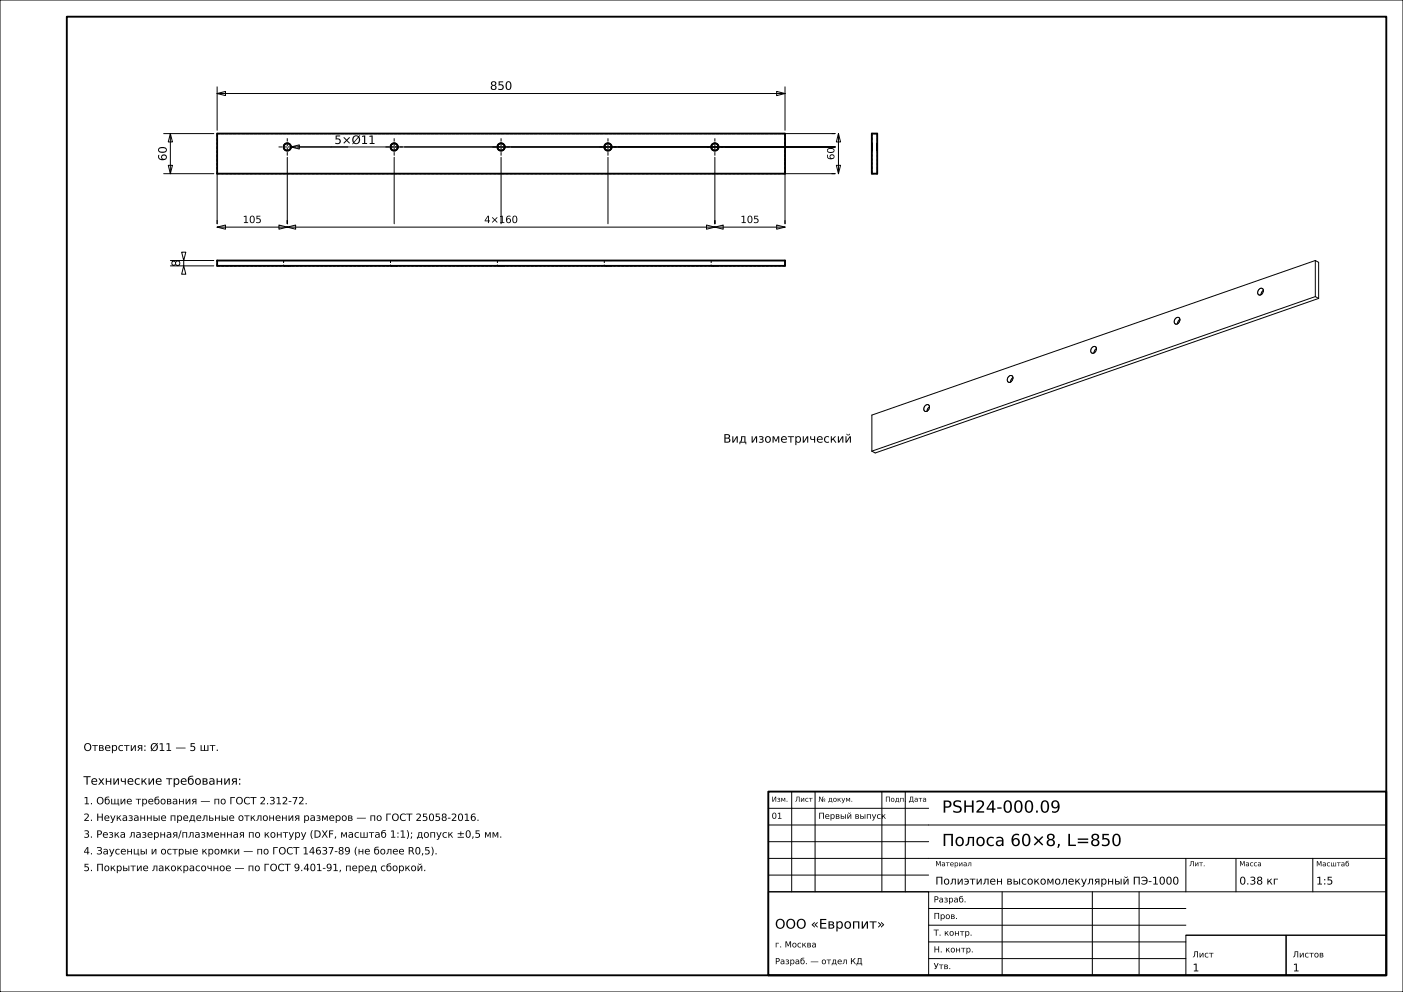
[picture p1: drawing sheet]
<svg xmlns="http://www.w3.org/2000/svg" width="420mm" height="297mm" viewBox="0 0 420 297" stroke-linecap="round" stroke-linejoin="round" font-family="sans-serif">
<g fill="none" stroke="#000" stroke-width=".3">
<path d="M0 0h420v297h-420zM49 40h15M51 40l.6 2.5h-1.2zM51 40v12M65 28l2.5-.6v1.2zM65 26v13M65 28h170M232.5 27.4l2.5 .6-2.5 .6zM235 26v13M235 40h15M251 40l.6 2.5h-1.2zM251 40v12"/>
<path d="M49 52h15M50.4 49.5h1.2l-.6 2.5zM65 52v15M86 47.1v19.9M87.1 44l2.5-.6v1.2zM87.1 44h162.9M118 47.1v19.9M150 47.1v19.9M182 47.1v19.9M214 47.1v19.9M250 52h-15v15M250.4 49.5h1.2l-.6 2.5z"/>
<path d="M51 79.6h13M51 78h13M54.4 75.5h1.2l-.6 2.5zM55 79.6l.6 2.5h-1.2zM55 78v1.6M65 68l2.5-.6v1.2zM65 68h170M83.5 67.4l2.5 .6-2.5 .6zM86 68l2.5-.6v1.2zM211.5 67.4l2.5 .6-2.5 .6zM214 68l2.5-.6v1.2zM232.5 67.4l2.5 .6-2.5 .6z"/>
<path d="M393.7 78l1 .5v10.8M393.7 78v10.8M393.7 78l-132.7 46.3v10.8M352 95.3a.78 .78 0 0 1 1.1 0 .78 .78 0 0 1-.1 1.1 .81 .81 0 0 1-1.1 .6 .81 .81 0 0 1-.3-1.2zM353.2 95.6l-.5 .6-.2 .8M377 86.6a.78 .78 0 0 1 1.1-.1 .78 .78 0 0 1-.1 1.2 .81 .81 0 0 1-1.1 .6 .81 .81 0 0 1-.3-1.3zM378.2 86.9l-.5 .6-.2 .7M393.7 88.8l1 .5M393.7 88.8l-132.7 46.3M394.7 89.3l-132.7 46.3-1-.5M302 112.7a.78 .78 0 0 1 1.2 0 .78 .78 0 0 1-.1 1.1 .81 .81 0 0 1-1.2 .6 .81 .81 0 0 1-.2-1.2zM303.2 113.1l-.5 .5-.2 .8"/>
<path d="M328.2 104.3a.8 .8 0 0 0-.8-.6 .8 .8 0 0 0-.8 .8 .75 .75 0 0 0 0 .9 .75 .75 0 0 0 .9 .3M328.2 104.3l-.1 .8-.6 .6M328.2 104.4l-.5 .5-.2 .8M278.3 121.7a.8 .8 0 0 0-.9-.6 .8 .8 0 0 0-.7 .8 .75 .75 0 0 0-.1 1 .75 .75 0 0 0 .9 .2M278.3 121.7l-.2 .8-.6 .6M278.3 121.8l-.6 .5-.2 .8M237 237v30M244 237v30M264 237v30M271 237v30M230 257h185M230 252h48"/>
<path d="M230 247h185M230 242h48M355 257v10M370 257v10M393 257v10M230 267h48v25h-48zM230 267h185M230 262h48M278 277h77M278 272h77M300 267v25M327 267v25"/>
<path d="M341 267v25M278 287h77M278 282h77M355 280h30v12h-30zM355 280h60M385 280h30v12h-30z"/>
</g>
<g fill="none" stroke="#000" stroke-width=".56">
<path d="M20 5h395v287h-395zM65 40h170v12h-170zM261 40h1.6v12h-1.6zM65 78h170v1.6h-170zM230 237h185v55h-185z"/>
<circle cx="86" cy="44" r="1.1"/>
<circle cx="118" cy="44" r="1.1"/>
<circle cx="150" cy="44" r="1.1"/>
<circle cx="182" cy="44" r="1.1"/>
<circle cx="214" cy="44" r="1.1"/>
</g>
<g fill="none" stroke="#000" stroke-width=".3" stroke-dasharray=".7 .5" stroke-linecap="butt">
<path d="M65 40h170M235 40v12M261 40v12M262.6 40h-1.6M65 52v-12M65 52h170M84.9 44.2v-.4M84.9 43.8l.1-.3M85 44.5l-.1-.3M85 43.5l.3-.3M85.3 44.8l-.3-.3M85.3 43.2l.3-.2"/>
<path d="M85.6 45l-.3-.2M85.6 43l.3-.1M85.9 45.1l-.3-.1M85.9 42.9h.4M86.3 45.1h-.4M86.3 42.9l.3 .2M86.6 44.9l-.3 .2M86.6 43.1l.3 .2M86.9 44.7l-.3 .2M86.9 43.3l.1 .3M87 44.4l-.1 .3M87 43.6l.1 .4"/>
<path d="M87.1 44l-.1 .4M116.9 44.2v-.4M116.9 43.8l.1-.3M117 44.5l-.1-.3M117 43.5l.3-.3M117.3 44.8l-.3-.3M117.3 43.2l.3-.2M117.6 45l-.3-.2M117.6 43l.3-.1M117.9 45.1l-.3-.1M117.9 42.9h.4M118.3 45.1h-.4"/>
<path d="M118.3 42.9l.3 .2M118.6 44.9l-.3 .2M118.6 43.1l.3 .2M118.9 44.7l-.3 .2M118.9 43.3l.1 .3M119 44.4l-.1 .3M119 43.6l.1 .4M119.1 44l-.1 .4M148.9 44.2v-.4M148.9 43.8l.1-.3M149 44.5l-.1-.3M149 43.5l.3-.3"/>
<path d="M149.3 44.8l-.3-.3M149.3 43.2l.3-.2M149.6 45l-.3-.2M149.6 43l.3-.1M149.9 45.1l-.3-.1M149.9 42.9h.4M150.3 45.1h-.4M150.3 42.9l.3 .2M150.6 44.9l-.3 .2M150.6 43.1l.3 .2M150.9 44.7l-.3 .2M150.9 43.3l.1 .3"/>
<path d="M151 44.4l-.1 .3M151 43.6l.1 .4M151.1 44l-.1 .4M180.9 44.2v-.4M180.9 43.8l.1-.3M181 44.5l-.1-.3M181 43.5l.3-.3M181.3 44.8l-.3-.3M181.3 43.2l.3-.2M181.6 45l-.3-.2M181.6 43l.3-.1M181.9 45.1l-.3-.1"/>
<path d="M181.9 42.9h.4M182.3 45.1h-.4M182.3 42.9l.3 .2M182.6 44.9l-.3 .2M182.6 43.1l.3 .2M182.9 44.7l-.3 .2M182.9 43.3l.1 .3M183 44.4l-.1 .3M183 43.6l.1 .4M183.1 44l-.1 .4M212.9 44.2v-.4M212.9 43.8l.1-.3"/>
<path d="M213 44.5l-.1-.3M213 43.5l.3-.3M213.3 44.8l-.3-.3M213.3 43.2l.3-.2M213.6 45l-.3-.2M213.6 43l.3-.1M213.9 45.1l-.3-.1M213.9 42.9h.4M214.3 45.1h-.4M214.3 42.9l.3 .2M214.6 44.9l-.3 .2M214.6 43.1l.3 .2"/>
<path d="M214.9 44.7l-.3 .2M214.9 43.3l.1 .3M215 44.4l-.1 .3M215 43.6l.1 .4M215.1 44l-.1 .4M261 44v-.1M261 43.9v-.1M261 43.8v-.2M261 43.6v-.1M261 43.5v-.1M261 43.4v-.1M261 43.3v-.1"/>
<path d="M261 43.2v-.1M261 43.1v-.1M261 43v-.1M261 42.9v.1M261 43v.1M261 43.1v.2M261 43.3v.2M261 43.5v.3M261 43.8v.2M261 44v.2M261 44.2v.3M261 44.5v.2"/>
<path d="M261 44.7v.2M261 44.9v.1M261 45v.1M261 45.1v-.1M261 45v-.1M261 44.9v-.1M261 44.8v-.1M261 44.7v-.1M261 44.6v-.1M261 44.5v-.1M261 44.4v-.2M261 44.2v-.1"/>
<path d="M261 44.1v-.1M261 52h1.6M262.6 44v.1M262.6 44.1v.1M262.6 44.2v.2M262.6 44.4v.1M262.6 44.5v.1M262.6 44.6v.1M262.6 44.7v.1M262.6 44.8v.1M262.6 44.9v.1M262.6 45v.1"/>
<path d="M262.6 45.1v-.1M262.6 45v-.1M262.6 44.9v-.2M262.6 44.7v-.2M262.6 44.5v-.3M262.6 44.2v-.2M262.6 44v-.2M262.6 43.8v-.3M262.6 43.5v-.2M262.6 43.3v-.2M262.6 43.1v-.1M262.6 43v-.1"/>
<path d="M262.6 42.9v.1M262.6 43v.1M262.6 43.1v.1M262.6 43.2v.1M262.6 43.3v.1M262.6 43.4v.1M262.6 43.5v.1M262.6 43.6v.2M262.6 43.8v.1M262.6 43.9v.1M262.6 52v-12M65 79.6v-1.6"/>
<path d="M84.9 78v1.6M84.9 79.6h.1M84.9 78h.1M85 79.6h.1M85 79.6h-.1M85 78h.1M85 78h-.1M85.1 79.6h.2M85.1 79.6h-.1M85.1 78h.2M85.1 78h-.1M85.3 79.6h.2"/>
<path d="M85.3 79.6h-.2M85.3 78h.2M85.3 78h-.2M85.5 79.6h.3M85.5 79.6h-.2M85.5 78h.3M85.5 78h-.2M85.8 79.6h.2M85.8 79.6h-.3M85.8 78h.2M85.8 78h-.3M86 79.6h.2"/>
<path d="M86 79.6h-.2M86 78h.2M86 78h-.2M86.2 79.6h.3M86.2 79.6h-.2M86.2 78h.3M86.2 78h-.2M86.5 79.6h.2M86.5 79.6h-.3M86.5 78h.2M86.5 78h-.3M86.7 79.6h.2"/>
<path d="M86.7 79.6h-.2M86.7 78h.2M86.7 78h-.2M86.9 79.6h.1M86.9 79.6h-.2M86.9 78h.1M86.9 78h-.2M87 79.6h.1M87 79.6h-.1M87 78h.1M87 78h-.1M87.1 79.6h-.1"/>
<path d="M87.1 78h-.1M116.9 78v1.6M116.9 79.6h.1M116.9 78h.1M117 79.6h.1M117 79.6h-.1M117 78h.1M117 78h-.1M117.1 79.6h.2M117.1 79.6h-.1M117.1 78h.2M117.1 78h-.1"/>
<path d="M117.3 79.6h.2M117.3 79.6h-.2M117.3 78h.2M117.3 78h-.2M117.5 79.6h.3M117.5 79.6h-.2M117.5 78h.3M117.5 78h-.2M117.8 79.6h.2M117.8 79.6h-.3M117.8 78h.2M117.8 78h-.3"/>
<path d="M118 79.6h.2M118 79.6h-.2M118 78h.2M118 78h-.2M118.2 79.6h.3M118.2 79.6h-.2M118.2 78h.3M118.2 78h-.2M118.5 79.6h.2M118.5 79.6h-.3M118.5 78h.2M118.5 78h-.3"/>
<path d="M118.7 79.6h.2M118.7 79.6h-.2M118.7 78h.2M118.7 78h-.2M118.9 79.6h.1M118.9 79.6h-.2M118.9 78h.1M118.9 78h-.2M119 79.6h.1M119 79.6h-.1M119 78h.1M119 78h-.1"/>
<path d="M119.1 79.6h-.1M119.1 78h-.1M148.9 78v1.6M148.9 79.6h.1M148.9 78h.1M149 79.6h.1M149 79.6h-.1M149 78h.1M149 78h-.1M149.1 79.6h.2M149.1 79.6h-.1M149.1 78h.2"/>
<path d="M149.1 78h-.1M149.3 79.6h.2M149.3 79.6h-.2M149.3 78h.2M149.3 78h-.2M149.5 79.6h.3M149.5 79.6h-.2M149.5 78h.3M149.5 78h-.2M149.8 79.6h.2M149.8 79.6h-.3M149.8 78h.2"/>
<path d="M149.8 78h-.3M150 79.6h.2M150 79.6h-.2M150 78h.2M150 78h-.2M150.2 79.6h.3M150.2 79.6h-.2M150.2 78h.3M150.2 78h-.2M150.5 79.6h.2M150.5 79.6h-.3M150.5 78h.2"/>
<path d="M150.5 78h-.3M150.7 79.6h.2M150.7 79.6h-.2M150.7 78h.2M150.7 78h-.2M150.9 79.6h.1M150.9 79.6h-.2M150.9 78h.1M150.9 78h-.2M151 79.6h.1M151 79.6h-.1M151 78h.1"/>
<path d="M151 78h-.1M151.1 79.6h-.1M151.1 78h-.1M180.9 78v1.6M180.9 79.6h.1M180.9 78h.1M181 79.6h.1M181 79.6h-.1M181 78h.1M181 78h-.1M181.1 79.6h.2M181.1 79.6h-.1"/>
<path d="M181.1 78h.2M181.1 78h-.1M181.3 79.6h.2M181.3 79.6h-.2M181.3 78h.2M181.3 78h-.2M181.5 79.6h.3M181.5 79.6h-.2M181.5 78h.3M181.5 78h-.2M181.8 79.6h.2M181.8 79.6h-.3"/>
<path d="M181.8 78h.2M181.8 78h-.3M182 79.6h.2M182 79.6h-.2M182 78h.2M182 78h-.2M182.2 79.6h.3M182.2 79.6h-.2M182.2 78h.3M182.2 78h-.2M182.5 79.6h.2M182.5 79.6h-.3"/>
<path d="M182.5 78h.2M182.5 78h-.3M182.7 79.6h.2M182.7 79.6h-.2M182.7 78h.2M182.7 78h-.2M182.9 79.6h.1M182.9 79.6h-.2M182.9 78h.1M182.9 78h-.2M183 79.6h.1M183 79.6h-.1"/>
<path d="M183 78h.1M183 78h-.1M183.1 79.6h-.1M183.1 78h-.1M212.9 78v1.6M212.9 79.6h.1M212.9 78h.1M213 79.6h.1M213 79.6h-.1M213 78h.1M213 78h-.1M213.1 79.6h.2"/>
<path d="M213.1 79.6h-.1M213.1 78h.2M213.1 78h-.1M213.3 79.6h.2M213.3 79.6h-.2M213.3 78h.2M213.3 78h-.2M213.5 79.6h.3M213.5 79.6h-.2M213.5 78h.3M213.5 78h-.2M213.8 79.6h.2"/>
<path d="M213.8 79.6h-.3M213.8 78h.2M213.8 78h-.3M214 79.6h.2M214 79.6h-.2M214 78h.2M214 78h-.2M214.2 79.6h.3M214.2 79.6h-.2M214.2 78h.3M214.2 78h-.2M214.5 79.6h.2"/>
<path d="M214.5 79.6h-.3M214.5 78h.2M214.5 78h-.3M214.7 79.6h.2M214.7 79.6h-.2M214.7 78h.2M214.7 78h-.2M214.9 79.6h.1M214.9 79.6h-.2M214.9 78h.1M214.9 78h-.2M215 79.6h.1"/>
<path d="M215 79.6h-.1M215 78h.1M215 78h-.1M215.1 79.6h-.1M215.1 78h-.1M235 78v1.6M235 78h-170M235 79.6h-170"/>
</g>
<path d="M83.4 44h5.2M86 46.6v-5.2M115.4 44h5.2M118 46.6v-5.2M147.4 44h5.2M150 46.6v-5.2M179.4 44h5.2M182 46.6v-5.2M211.4 44h5.2M214 46.6v-5.2" fill="none" stroke="#000" stroke-width=".3" stroke-dasharray="1.1 .4" stroke-linecap="butt"/>
<g font-size="5">
<text x="282" y="243.3">PSH24-000.09</text>
<text x="282" y="253.3">Полоса 60×8, L=850</text>
</g>
<text font-size="4" x="232" y="278">ООО «Европит»</text>
<g font-size="3.5">
<text x="146.7" y="26.9">850</text>
<text x="100.1" y="43.1">5×Ø11</text>
<text x="49.9" y="48.2" transform="rotate(-90 49.9 48.2)">60</text>
<text x="53.9" y="79.9" transform="rotate(-90 53.9 79.9)">8</text>
<text x="216.5" y="132.5">Вид изометрический</text>
<text x="25" y="234.9">Технические требования:</text>
</g>
<g font-size="3.2">
<text x="25" y="224.8">Отверстия: Ø11 — 5 шт.</text>
<text x="280" y="264.8">Полиэтилен высокомолекулярный ПЭ-1000</text>
<text x="371" y="264.8">0.38 кг</text>
<text x="394" y="264.8">1:5</text>
<text x="357" y="290.8">1</text>
<text x="387" y="290.8">1</text>
</g>
<g font-size="3">
<text x="249.8" y="47.9" transform="rotate(-90 249.8 47.9)">60</text>
<text x="72.6" y="66.8">105</text>
<text x="144.9" y="66.8">4×160</text>
<text x="221.6" y="66.8">105</text>
<text x="25" y="240.8">1. Общие требования — по ГОСТ 2.312-72.</text>
<text x="25" y="245.8">2. Неуказанные предельные отклонения размеров — по ГОСТ 25058-2016.</text>
<text x="25" y="250.8">3. Резка лазерная/плазменная по контуру (DXF, масштаб 1:1); допуск ±0,5 мм.</text>
<text x="25" y="255.8">4. Заусенцы и острые кромки — по ГОСТ 14637-89 (не более R0,5).</text>
<text x="25" y="260.8">5. Покрытие лакокрасочное — по ГОСТ 9.401-91, перед сборкой.</text>
</g>
<g font-size="2.5">
<text x="231" y="245.1">01</text>
<text x="245" y="245.1">Первый выпуск</text>
<text x="279.5" y="270.2">Разраб.</text>
<text x="279.5" y="275.1">Пров.</text>
<text x="279.5" y="280.1">Т. контр.</text>
<text x="232" y="283.6">г. Москва</text>
<text x="279.5" y="285.1">Н. контр.</text>
<text x="357" y="286.6">Лист</text>
<text x="387" y="286.6">Листов</text>
<text x="232" y="288.7">Разраб. — отдел КД</text>
<text x="279.5" y="290.1">Утв.</text>
</g>
<g font-size="2.1">
<text x="231" y="240">Изм.</text>
<text x="238" y="240">Лист</text>
<text x="245" y="240">№ докум.</text>
<text x="265" y="240">Подп.</text>
<text x="272" y="240">Дата</text>
<text x="280" y="259.3">Материал</text>
<text x="356" y="259.3">Лит.</text>
<text x="371" y="259.3">Масса</text>
<text x="394" y="259.4">Масштаб</text>
</g>
</svg>
